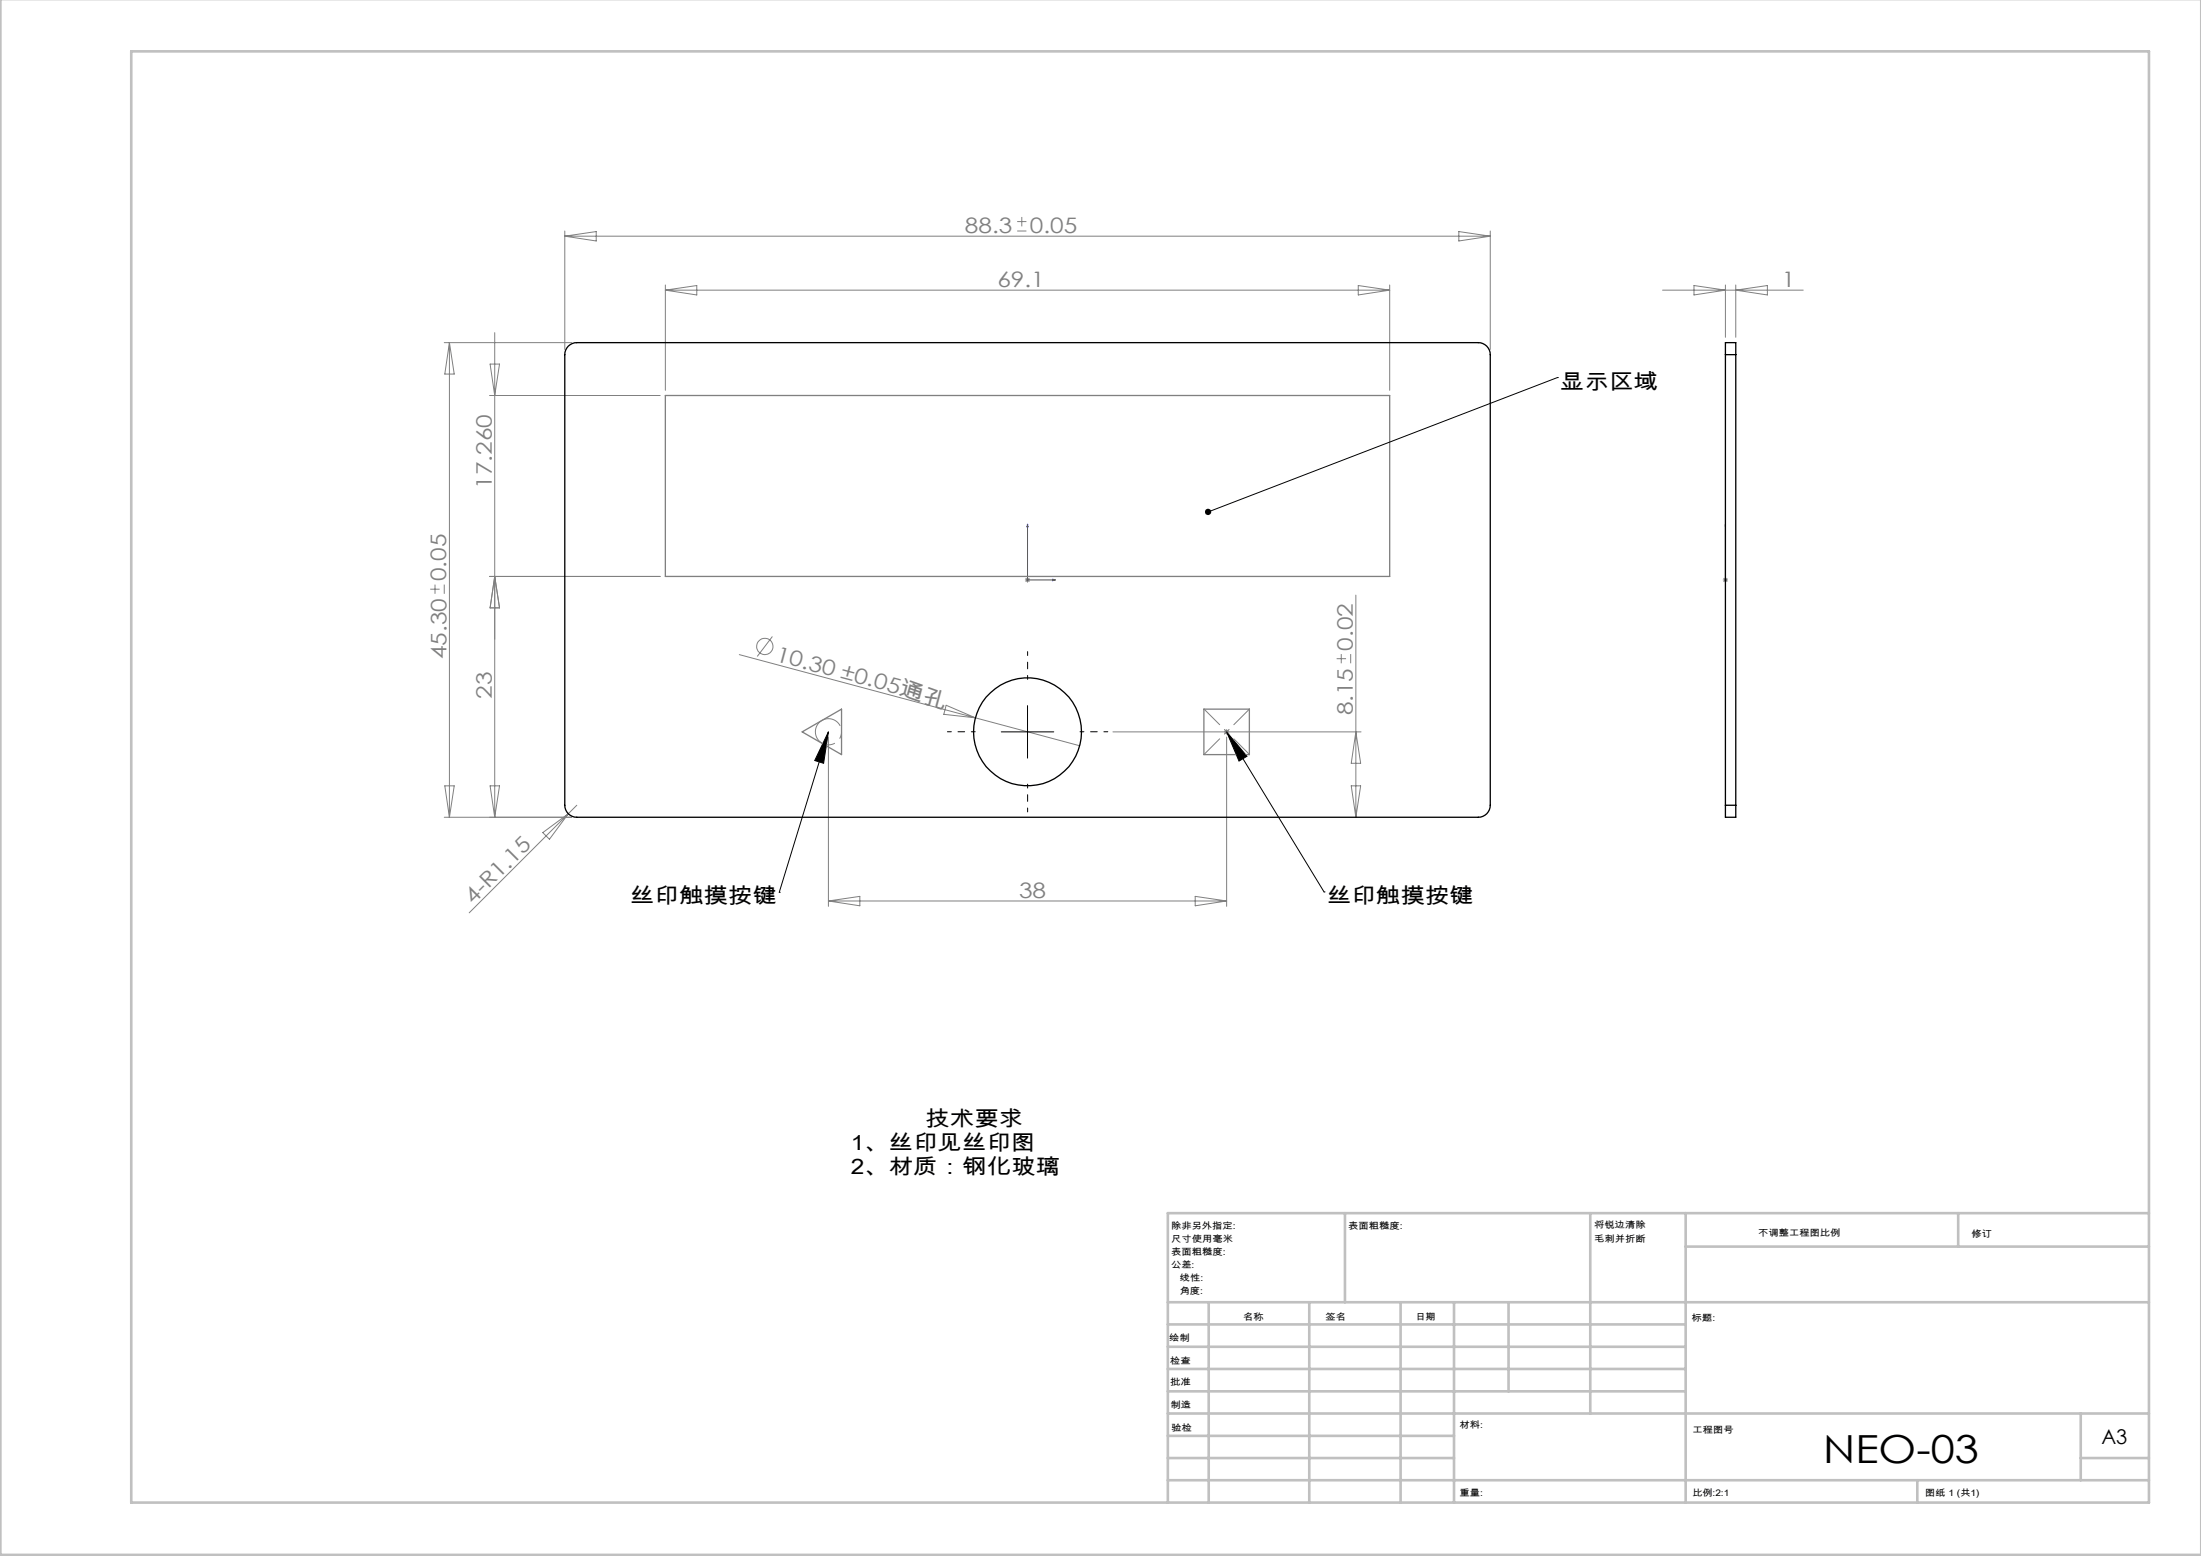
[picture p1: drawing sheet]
<svg xmlns="http://www.w3.org/2000/svg" width="420mm" height="297mm" viewBox="0 0 420 297" stroke-linecap="round" stroke-linejoin="round" font-family="sans-serif">
<g fill="none" stroke="#808080" stroke-width=".19">
<path d="M107.8 44.1v22.6M107.8 45.1h176.6M107.8 45.1l6-.9v1.8zM127 54.4v20.1M127 55.4h138.2M127 55.4l6-.9v1.8zM194.1 44.1h1.8M194.1 42.3h1.8M195 41.4v1.8M259.2 54.5l6 .9-6 .9zM265.2 54.4v20.1M278.4 44.2l6 .9-6 .9z"/>
<path d="M284.4 44.1v22.6M317.3 55.4h26.8M323.3 54.5l5.9 .9-5.9 .9zM329.2 54.4v10M331.2 54.4v10M331.2 55.4l6.1-.9v1.8zM84.8 65.4h24.3M85.8 65.4v90.6M85.8 65.4l.9 6h-1.8zM93.4 75.5h32.6M93.5 69.5h1.8l-.9 6zM94.4 63.5v92.5"/>
<path d="M82.1 112.5h1.8M83 111.6v1.7M84.8 111.6v1.7M93.4 110h32.6M94.4 110l.9 6h-1.8zM195.6 110.7h1M195.7 110.3l.7 .8M196.1 110.2v1M196.4 110.3l-.7 .8M258.7 113.6v42.4M328.8 110.7h.9M328.9 110.3l.7 .8"/>
<path d="M329.2 110.2v1M329.6 110.3l-.7 .8M141.1 125l45 12M147.4 121.5l-2.9 3.8M180.6 134.6l5.5 2.4-6-.7zM186.1 137l19.9 5.3M212.4 139.7h47.3M233.7 139.3l.7 .7M234.1 139.2v1M234.4 139.3l-.7 .7M255.1 125.7h1.8M255.9 124.8v1.8"/>
<path d="M257.7 124.8v1.8M258.7 139.7l.9 6h-1.8zM84.8 156h24.3M84.9 150h1.8l-.9 6zM93.5 150h1.8l-.9 6zM103.6 158.9l4.8-3.6-3.6 4.9zM108.4 155.3l-18.9 18.9M110.1 153.7l-1.7 1.6M158.1 140.7v32.3M234.1 140.7v32.3M257.8 150h1.8l-.9 6zM158.1 172h76"/>
<path d="M158.1 172l6-.9v1.8zM228.1 171.1l6 .9-6 .9z"/>
<circle cx="146" cy="123.4" r="1.56"/>
</g>
<path d="M196.1 100l.1 .6h-.3zM196.1 100v10.7h5.3M200.9 110.6l.5 .1-.5 .1zM329.2 110.6v.2zM329.2 100v.6v-.6M329.2 110.7h.1M329.2 100v10.7" fill="none" stroke="#00f" stroke-width=".19"/>
<path d="M297.2 72.1h.1M297.2 72.1l-66.7 25.6M158.1 139.7l-.9 6-1.7-.5zM158.1 139.7l-9.4 30.6M191.1 139.7h10M196.1 134.7v10M234.1 139.7l3.8 4.7-1.5 .9zM234.1 139.7l18.6 30.5M148.7 170.3h.1M252.7 170.2h.1" fill="none" stroke="#000" stroke-width=".19"/>
<path d="M155.7 138.9a2.5 2.5 0 0 1 4.2-1 2.5 2.5 0 0 1-1.1 4.2 2.5 2.5 0 0 1-3.2-2.9l.1-.3" fill="none" stroke="#808080" stroke-width=".19" stroke-dasharray="30.5 1.3 1.3 1.3" stroke-dashoffset="24.5" stroke-linecap="butt"/>
<g fill="none" stroke="#c0c0c0" stroke-width=".5">
<path d="M.1 -.1v296.9h419.9M25 9.8h385.1v277h-385.1zM256.6 231.6v17M303.5 231.6v38.2M321.7 231.6v55.2M321.7 237.9h88.4M373.7 231.6v6.3M410.1 231.6h-187.3v55.2M222.8 248.6h187.3M222.8 257.1h98.9M222.8 252.8h98.9M230.6 248.6v38.2"/>
<path d="M249.8 248.6v38.2M267.3 248.6v38.2M277.5 248.6v38.2M287.9 248.6v17M222.8 265.6h98.9M222.8 261.3h98.9M222.8 278.3h54.7M222.8 274.1h54.7M222.8 269.8h187.3M397.1 278.3h13M397.1 269.8v12.7M222.8 282.5h187.3"/>
<path d="M365.9 282.5v4.3"/>
</g>
<path d="M238.4 135.3l-8.6 8.7M238.4 144l-8.6-8.7" fill="none" stroke="#808080" stroke-width=".19" stroke-dasharray="30.5 1.3 1.3 1.3" stroke-dashoffset="26.3"/>
<path d="M127 75.5h138.2v34.5h-138.2zM153.1 139.7l7.5-4.3v8.6zM229.7 135.4h8.7v8.6h-8.7z" fill="none" stroke="#808080" stroke-width=".25"/>
<path d="M186.1 139.7h-5.3M196.1 129.7v-5.3M206.1 139.7h5.3M196.1 149.7v5.3" fill="none" stroke="#000" stroke-width=".19" stroke-dasharray="30.5 1.3 1.3 1.3" stroke-dashoffset="29.7"/>
<g fill="#00f">
<path d="M200.9 110.6l.5 .1-.5 .1zM196.1 100l.1 .6h-.3z"/>
<path d="M329.2 110.6v.2zM329.2 100v.6z"/>
</g>
<path d="M230.2 97.2l-.3 .4 .1 .3 .5-.2-.5 .2a.6 .6 0 0 0 .8 .3 .6 .6 0 0 0 .2-.8 .6 .6 0 0 0-.8-.2zM158.1 139.7l-.9 6-1.7-.5zM234.1 139.7l3.8 4.7-1.5 .9z" fill="#000"/>
<g fill="none" stroke="#000" stroke-width=".25">
<path d="M108.4 66.1a2.31 2.31 0 0 1 1.7-.7h172a2.29 2.29 0 0 1 2.3 2.3v86a2.29 2.29 0 0 1-2.3 2.3h-172a2.29 2.29 0 0 1-2.3-2.3v-86a2.31 2.31 0 0 1 .6-1.6zM329.2 67.7v-2.3h2v2.3M329.2 67.7h2M329.2 67.7v86M331.2 67.7v86M329.2 153.7v2.3h2v-2.3M329.2 153.7h2"/>
<circle cx="196.1" cy="139.7" r="10.3"/>
</g>
<text font-size="7.4" x="347.9" y="279.3">NEO-03</text>
<g font-size="4.1" fill="#808080">
<text x="184.1" y="44.5">88.3</text>
<text x="196.5" y="44.4">0.05</text>
<text x="190.3" y="54.8">69.1</text>
<text x="340" y="54.8">1</text>
<text x="93.9" y="93.3" transform="rotate(-90 93.9 93.3)">17.260</text>
<text x="85.2" y="110.9" transform="rotate(-90 85.2 110.9)">0.05</text>
<text x="85.2" y="125.8" transform="rotate(-90 85.2 125.8)">45.30</text>
<text x="258.1" y="124.2" transform="rotate(-90 258.1 124.2)">0.02</text>
<text x="147.8" y="126.2" transform="rotate(15 147.8 126.2)">10.30 ±0.05</text>
<text x="93.9" y="133.4" transform="rotate(-90 93.9 133.4)">23</text>
<text x="171.4" y="132.5" transform="rotate(20 171.4 132.5)">通孔</text>
<text x="258.2" y="136.6" transform="rotate(-90 258.2 136.6)">8.15</text>
<text x="90.3" y="172.7" transform="rotate(-45 90.3 172.7)">4-R1.15</text>
<text x="194.5" y="171.4">38</text>
</g>
<g font-size="4.1">
<text x="297.7" y="74.2">显示区域</text>
<text x="120.2" y="172.4">丝印触摸按键</text>
<text x="253.2" y="172.4">丝印触摸按键</text>
<text x="176.6" y="215">技术要求</text>
<text x="162.4" y="219.5">1、丝印见丝印图</text>
<text x="162.4" y="224">2、材质：钢化玻璃</text>
</g>
<text font-size="3.9" x="401" y="275.7">A3</text>
<g font-size="1.7">
<text x="223.5" y="234.6">除非另外指定:</text>
<text x="223.5" y="237.1">尺寸使用毫米</text>
<text x="223.5" y="239.6">表面粗糙度:</text>
<text x="257.3" y="234.6">表面粗糙度:</text>
<text x="304.2" y="234.5">将锐边清除</text>
<text x="304.2" y="237">毛刺并折断</text>
<text x="335.5" y="235.9">不调整工程图比例</text>
<text x="376.2" y="236.1">修订</text>
<text x="223.5" y="242.1">公差:</text>
<text x="225.1" y="244.6">线性:</text>
<text x="225.1" y="247.1">角度:</text>
<text x="237.2" y="252">名称</text>
<text x="252.9" y="251.9">签名</text>
<text x="270.1" y="251.9">日期</text>
<text x="223.1" y="256">绘制</text>
<text x="322.8" y="252.2">标题:</text>
<text x="223.3" y="260.3">检查</text>
<text x="223.3" y="264.4">批准</text>
<text x="223.3" y="268.7">制造</text>
<text x="223.6" y="273.1">验检</text>
<text x="278.5" y="272.5">材料:</text>
<text x="323" y="273.6">工程图号</text>
<text x="278.5" y="285.5">重量:</text>
<text x="323" y="285.6">比例:2:1</text>
<text x="367.4" y="285.6">图纸 1 (共1)</text>
</g>
</svg>
